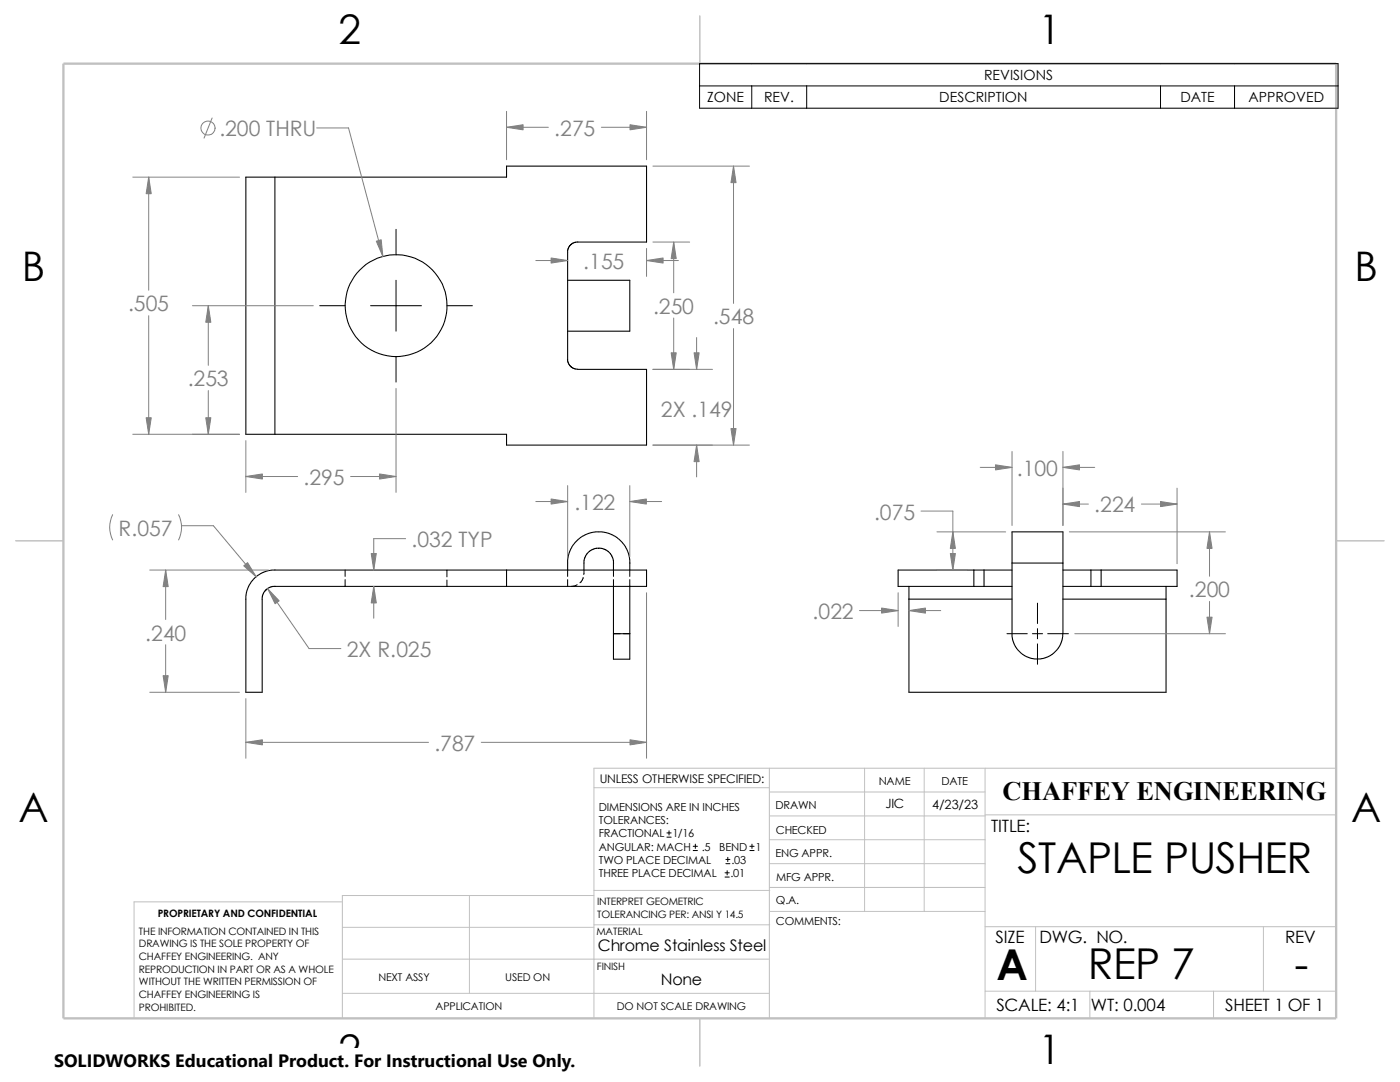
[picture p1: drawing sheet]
<svg xmlns="http://www.w3.org/2000/svg" width="279mm" height="216mm" viewBox="0 0 279 216" stroke-linecap="round" stroke-linejoin="round" font-family="sans-serif">
<g fill="none" stroke="#c0c0c0" stroke-width=".2">
<path d="M118.5 157.2h35M153.5 158h43.1M153.5 153.3v49.9M172.6 153.3v28.6M184.4 153.3v28.6M196.6 153.3v49.9M266.7 153.3h-148.2v49.9M68.3 180h-41.5v23.2M93.7 178.7v19.5M118.5 177.7h35.1M118.5 178.7h-50.2v24.5M153.5 177.1h43.1"/>
<path d="M153.5 172.3h43.1M153.5 162.8h43.1M153.5 167.6h43.1M196.6 162.6h70.1M68.3 191.4h85.2M68.3 185h50.2M68.3 198.2h85.2M118.5 184.5h35.1M153.6 181.9h43M196.6 184.9h70.1M196.6 197.8h70.1M206.7 184.9v12.9"/>
<path d="M217.5 197.8v5.4M242.2 197.8v5.4M252.1 184.9v12.9"/>
</g>
<path d="M139.7 3.2v9.5M3.1 107.9h9.6M266.7 107.9h9.5M139.7 203.2v9.5" fill="none" stroke="#c0c0c0" stroke-width=".21"/>
<path d="M12.7 12.7h254v190.5h-254z" fill="none" stroke="#c0c0c0" stroke-width=".47"/>
<g fill="none" stroke="#000" stroke-width=".2">
<path d="M139.6 12.7h127.4v8.9h-127.4zM139.6 17.1h127.4M150 17.1v4.5M161 17.1v4.5M231.6 17.1v4.5M246.4 17.1v4.5M79 45.8v5M79 55.9v10.2M63.8 61h5.1M74 61h10.1M79 71.2v5M89.2 61h5.1"/>
<path d="M68.9 113.7v1.3M68.9 115.7v1.3M89.2 113.7v1.4M89.2 115.7v1.3M113.3 113.7v1.3M113.3 115.7v1.3M115.2 116.7l-1.2 .3M116.4 115.2l-.2 .5-.5 .6M116.5 113.7v.9M122.4 113.7v1.3M122.4 115.7v1.3M125.7 113.7v1.3"/>
<path d="M125.7 115.7v1.3M122.4 126.4h1.4M124.4 126.4h1.3M201 126.4h4M206 126.4h2.1M207.1 120.4v4M207.1 125.4v2.1M207.1 128.5v4M209.1 126.4h4.1M133.1 167h.8M133.1 166.2h.8M133.5 165.8v.8"/>
<path d="M138.3 169.7h.9M138.3 168.9h.9M138.8 168.4v.9M144.7 175h.8M144.7 174.2h.8M144.9 172.3h.8M144.9 171.5h.8M145.1 173.7v.9M145.2 171.1v.8M149.6 169.7h.9M149.6 168.9h.9M150.1 168.4v.9"/>
</g>
<g fill="none" stroke="#000" stroke-width=".21">
<path d="M54.9 35.3h46.2v-2.2h27.9v15.2h-13.7M54.9 35.3v51.4M54.9 35.3h-5.8v51.4h5.8M113.3 55.9h12.4v10.2h-12.4M115.3 48.3l-.7 .1-.6 .3-.5 .6-.2 .6v21.8M113.2 71.7l.2 .6 .3 .6 .6 .5 .6 .3h14.1v15.1h-27.9v-2.1h-46.2M54.9 113.7h74.1v3.3h-74.1M54.9 113.7l-1.9 .3-1.7 .9-1.1 1.1-.5 .7-.6 1.6v19.8h3.2v-19l.4-.9 .5-.6 .9-.5 .8-.1M101.1 113.7v3.3M122.4 112.4v1.3M122.4 117v9.4M122.5 112.4l-.4-1.4-.8-1-1.1-.6h-1.4l-1.2 .6-.8 1-.3 .8v1.9"/>
<path d="M125.7 112.4v1.3M125.7 117v9.4M125.7 112.4l-.1-1.5-.5-1.3-.6-.9-.9-1.1-1-.7-1.2-.5-1.2-.3h-1.4l-1.2 .3-1.3 .5-.9 .7-1 1.1-.5 .9-.5 1.3-.1 2.8M181.4 117v2.5M181.4 119.5v18.6h51.3v-18.6M181.4 119.5h20.6M194.4 113.7h2M194.4 117h2M194.4 113.7h-15.2v3.3h15.2M194.4 113.7v3.3M196.4 117h5.6M196.4 113.7h5.6"/>
<path d="M196.4 113.7v3.3M202 112.4v14.6l.1 .7 .8 1.7 1.2 1.2 1.6 .8 1.4 .1 1.2-.1 1.7-.8 1.2-1.2 .8-1.7 .1-1.3v-14M202 112.4h10.1M202 112.4v-6.3h10.1v6.3M212.1 117h5.6M212.1 113.7h5.6M212.1 119.5h20.6M217.7 117h2.1M217.7 113.7v3.3M217.7 113.7h2.1M219.8 113.7h15.1v3.3h-15.1M219.8 113.7v3.3"/>
<path d="M232.7 117v2.5M122.4 126.4h3.3M122.4 126.4v5.1h3.3v-5.1"/>
<circle cx="79.1" cy="61" r="10.2"/>
</g>
<g fill="none" stroke="#808080" stroke-width=".2">
<path d="M26.5 35.3h21.3M29.7 35.3v22.6M42.3 23.5l-1.6 4.1M63.2 25.5h6.4l6.8 25.7M101.1 22.2v9.7M101.1 25.4h8.3M120 25.4h9M129 22.2v9.7M130.3 33.1h19.3M146.4 33.1v27.4M106.9 52h6.4M129 49.6v5.6"/>
<path d="M129 52h6.4M130.3 48.3h7.3M134.5 48.3v10.1M29.7 63v23.7M38.4 61h24.1M41.6 61v11.9M41.6 77.9v8.8M79 77.5v20.8M130.3 73.7h11.9M134.5 63.5v10.2M139 67.4v6.3M146.4 65.6v23.2"/>
<path d="M26.5 86.7h21.3M49.1 87.9v10.4M49.1 95.1h10.3M70 95.1h9M113.3 96.9v14.2M125.7 96.9v14.2M130.3 88.8h19.3M139 88.8v6.4M195.6 93.3h6.4M202 90.1v14.8M212.1 90.1v14.8M212.1 93.3h6.4"/>
<path d="M234.9 97.4v15.1M22.5 102.7a5.6 5.6 0 0 0 0 5M29.9 113.7h23.7M33.1 113.7v9.9M35.6 102.7a5.6 5.6 0 0 1 0 5M36.2 104.9h6.4l8.5 10.2M53.4 117.5l8.3 11.9h6.3M74.6 117v6.4M80.9 107.5h-6.3v6.2M106.9 100.1h6.4M125.7 100.1h6.3M129 118.3v33"/>
<path d="M179.2 118.3v6.7M183.8 102h6.4v11.7M187 113.7h6.1M187 106.1h13.7M212.1 100.6h5.1M213.4 106.1h31.2M227.8 100.6h7.1M241.4 106.1v8.9M29.9 138.1h17.9M33.1 128.7v9.4M49.1 139.4v11.9M171.5 121.8h7.7"/>
<path d="M181.4 121.8h6.3M214.5 126.4h30.1M241.4 120v6.4M49.1 148.1h36.4M96.1 148.1h32.9"/>
<circle cx="41.5" cy="25.6" r="1.41"/>
</g>
<g fill="#808080" stroke="#808080" stroke-width=".2">
<path d="M48.6 112.9l.8-.6 1.7 2.8z"/>
<path d="M74.6 117l.5 3.3h-1z"/>
<path d="M125.7 147.6l3.3 .5-3.3 .5z"/>
<path d="M125.7 100.1l3.3-.5v1z"/>
<path d="M74.1 110.4h1l-.5 3.3z"/>
<path d="M33.1 113.7l.5 3.4h-1z"/>
<path d="M32.6 134.8h1l-.5 3.3z"/>
<path d="M49.1 148.1l3.3-.5v1z"/>
<path d="M110 99.6l3.3 .5-3.3 .5z"/>
<path d="M53.4 117.5l2.3 2.4-.8 .6z"/>
<path d="M212.1 100.6l3.3-.5v1z"/>
<path d="M231.6 100.1l3.3 .5-3.3 .5z"/>
<path d="M241.4 106.1l.5 3.3h-1z"/>
<path d="M240.9 123.1h1l-.5 3.3z"/>
<path d="M212.1 93.3l3.3-.5v1z"/>
<path d="M198.7 92.8l3.3 .5-3.3 .5z"/>
<path d="M189.7 110.4h1l-.5 3.3z"/>
<path d="M190.2 106.1l.5 3.3h-1z"/>
<path d="M181.4 121.8l3.3-.5v1z"/>
<path d="M175.9 121.3l3.3 .5-3.3 .5z"/>
<path d="M134.5 48.3l.5 3.3h-1.1z"/>
<path d="M133.9 70.4h1.1l-.5 3.3z"/>
<path d="M41.6 61l.5 3.3h-1z"/>
<path d="M41.1 83.4h1l-.5 3.3z"/>
<path d="M29.2 83.4h1l-.5 3.3z"/>
<path d="M146.4 33.1l.5 3.3h-1z"/>
<path d="M29.7 35.3l.5 3.4h-1z"/>
<path d="M145.9 85.5h1l-.5 3.3z"/>
<path d="M75.1 48.1l1-.3 .3 3.4z"/>
<path d="M49.1 95.1l3.3-.5v1z"/>
<path d="M75.7 94.6l3.3 .5-3.3 .5z"/>
<path d="M101.1 25.4l3.3-.5v1z"/>
<path d="M125.7 24.9l3.3 .5-3.3 .5z"/>
<path d="M129 52l3.3-.5v1z"/>
<path d="M110 51.5l3.3 .5-3.3 .5z"/>
<path d="M139 88.8l.5 3.3h-1z"/>
<path d="M138.5 70.4h1l-.5 3.3z"/>
</g>
<path d="M10.8 209.2h104.1v6.7h-104.1z" fill="#fff"/>
<g font-size="8.5">
<text x="203" y="174.1">STAPLE PUSHER</text>
<text x="198.8" y="195.5">A</text>
<text x="217.1" y="195.3">REP 7</text>
<text x="258.4" y="195.3">-</text>
</g>
<g font-size="8.1">
<text x="67.6" y="8.8">2</text>
<text x="207.3" y="8.8">1</text>
<text x="4.4" y="56.1">B</text>
<text x="270.3" y="56.1">B</text>
<text x="3.7" y="164.1">A</text>
<text x="269.6" y="164.1">A</text>
<text x="67.6" y="212.3">2</text>
<text x="207.3" y="212.3">1</text>
</g>
<text font-size="5.3" x="200.1" y="159.6">CHAFFEY ENGINEERING</text>
<g font-size="4.2" fill="#808080">
<text x="43.8" y="27.2">.200 THRU</text>
<text x="110.6" y="27.1">.275</text>
<text x="116.4" y="53.6">.155</text>
<text x="25.6" y="62.1">.505</text>
<text x="130.3" y="62.6">.250</text>
<text x="142.3" y="64.7">.548</text>
<text x="37.5" y="77.1">.253</text>
<text x="131.9" y="83.1">2X .149</text>
<text x="202.9" y="94.9">.100</text>
<text x="60.6" y="96.8">.295</text>
<text x="114.6" y="101.8">.122</text>
<text x="23.7" y="106.9">R.057</text>
<text x="174.4" y="103.7">.075</text>
<text x="218.4" y="102.2">.224</text>
<text x="82.1" y="109.2">.032 TYP</text>
<text x="237.3" y="119.2">.200</text>
<text x="162.2" y="123.5">.022</text>
<text x="29" y="127.8">.240</text>
<text x="69.2" y="131.1">2X R.025</text>
<text x="86.7" y="149.8">.787</text>
</g>
<text font-size="3.6" x="10.8" y="213">SOLIDWORKS Educational Product. For Instructional Use Only.</text>
<g font-size="3.4">
<text x="197.8" y="166">TITLE:</text>
<text x="198.7" y="188.1">SIZE</text>
<text x="207.5" y="188.1">DWG. NO.</text>
<text x="256.5" y="188.2">REV</text>
<text x="198.8" y="201.7">SCALE: 4:1</text>
<text x="217.7" y="201.8">WT: 0.004</text>
<text x="244.5" y="201.7">SHEET 1 OF 1</text>
</g>
<g font-size="3.2">
<text x="119.3" y="189.8">Chrome Stainless Steel</text>
<text x="131.9" y="196.6">None</text>
</g>
<g font-size="2.8">
<text x="196.4" y="16">REVISIONS</text>
<text x="141.1" y="20.4">ZONE</text>
<text x="152.5" y="20.4">REV.</text>
<text x="187.4" y="20.4">DESCRIPTION</text>
<text x="235.6" y="20.4">DATE</text>
<text x="249.2" y="20.4">APPROVED</text>
</g>
<g font-size="2.5">
<text x="176.7" y="161.3">JIC</text>
<text x="186" y="161.4">4/23/23</text>
</g>
<text font-size="2.4" x="119.7" y="156.2">UNLESS OTHERWISE SPECIFIED:</text>
<g font-size="2.2">
<text x="119.5" y="161.8">DIMENSIONS ARE IN INCHES</text>
<text x="154.8" y="161.5">DRAWN</text>
<text x="175.4" y="156.7">NAME</text>
<text x="187.9" y="156.7">DATE</text>
<text x="119.5" y="164.4">TOLERANCES:</text>
<text x="119.5" y="167.1">FRACTIONAL 1/16</text>
<text x="154.8" y="166.3">CHECKED</text>
<text x="119.5" y="172.4">TWO PLACE DECIMAL</text>
<text x="119.5" y="169.8">ANGULAR: MACH</text>
<text x="140" y="169.8">.5</text>
<text x="143.5" y="169.8">BEND</text>
<text x="146" y="172.4">.03</text>
<text x="150.7" y="169.8">1</text>
<text x="154.8" y="171">ENG APPR.</text>
<text x="119.5" y="175">THREE PLACE DECIMAL</text>
<text x="145.8" y="175">.01</text>
<text x="154.9" y="175.7">MFG APPR.</text>
<text x="154.9" y="184.7">COMMENTS:</text>
<text x="154.9" y="180.5">Q.A.</text>
</g>
<g font-size="2.1">
<text x="75.5" y="195.7">NEXT ASSY</text>
<text x="100.8" y="195.7">USED ON</text>
<text x="86.9" y="201.5">APPLICATION</text>
<text x="123.1" y="201.6">DO NOT SCALE DRAWING</text>
</g>
<g font-size="2">
<text x="31.5" y="183">PROPRIETARY AND CONFIDENTIAL</text>
<text x="119.2" y="180.6">INTERPRET GEOMETRIC</text>
<text x="119.2" y="183.1">TOLERANCING PER: ANSI Y 14.5</text>
<text x="27.7" y="186.5">THE INFORMATION CONTAINED IN THIS</text>
<text x="27.7" y="189.1">DRAWING IS THE SOLE PROPERTY OF</text>
<text x="27.7" y="191.6">CHAFFEY ENGINEERING. ANY</text>
<text x="119" y="186.6">MATERIAL</text>
<text x="27.7" y="194.1">REPRODUCTION IN PART OR AS A WHOLE</text>
<text x="27.7" y="196.6">WITHOUT THE WRITTEN PERMISSION OF</text>
<text x="119.1" y="193.5">FINISH</text>
<text x="27.7" y="199.1">CHAFFEY ENGINEERING IS</text>
<text x="27.7" y="201.7">PROHIBITED.</text>
</g>
</svg>
